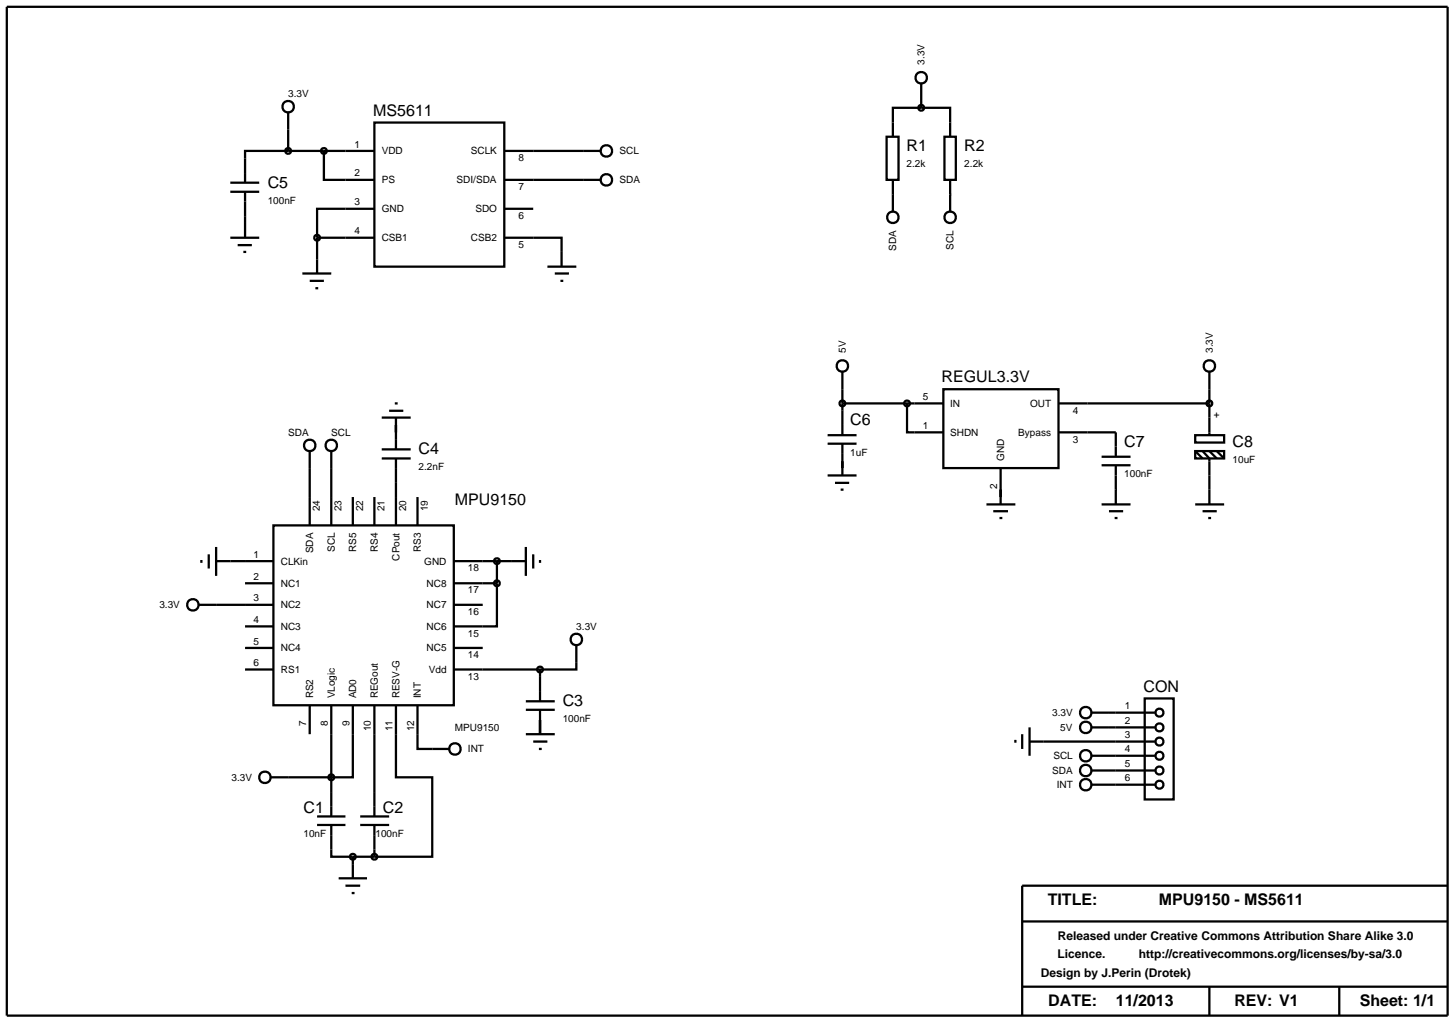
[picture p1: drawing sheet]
<svg xmlns="http://www.w3.org/2000/svg" width="257mm" height="180mm" viewBox="0 0 257 180" stroke-linecap="round" stroke-linejoin="round" font-family="sans-serif">
<g fill="none" stroke="#000" stroke-width=".4">
<path d="M1.2 1.2h254v177.8h-254zM50.8 19.8v6.8M162.4 19h-5v5.1M162.4 19h5.1v5.1M162.4 14.7v4.3M40.6 33.8h5.1M40.6 32.2h5.1M43.2 33.8v8.1M50.8 26.6h-7.6v5.6M50.8 26.6h15.2M57.1 26.6v5.1h8.9M66 21.6h22.9v25.4h-22.9z"/>
<path d="M66 36.8h-10.1v5.1M88.9 26.6h17M88.9 31.7h17M88.9 36.8h5.1M156.3 24.1h2.1v7.6h-2.1zM157.4 31.7v5.6M166.5 24.1h2v7.6h-2zM167.5 31.7v5.6M40.6 41.9h5.1M41.9 43.2h2.5M42.9 44.4h.5M53.3 48.2h5.1"/>
<path d="M54.6 49.5h2.5M55.6 50.8h.5M55.9 41.9v6.3M55.9 41.9h10.1M88.9 41.9h10.1v5.1M96.5 47h5.1M97.8 48.2h2.5M98.8 49.5h.5M54.6 79.5v13.1M58.4 79.5v13.1M67.3 79.2h5.1M67.3 73.6h5.1"/>
<path d="M68.6 72.4h2.5M69.6 71.1h.5M69.8 73.6v5.6M145.9 78.2h5.1M145.9 76.7h5.1M148.5 65.5v11.2M148.5 78.2v5.6M148.5 71.1h17.8M159.9 71.1v5.1h6.4M166.3 68.6h20.3v13.9h-20.3zM186.6 76.2h10.1v4.3M186.6 71.1h26.6"/>
<path d="M210.7 76.7h5.1v1.3h-5.1zM210.7 79.5h5.1v1.3h-5.1zM210.7 79.5l1.3 1.3M212 79.5l1.2 1.3v8.1M213.2 65.5v11.2M213.2 79.5l1.3 1.3M214.5 79.5l1.3 1.3M35.5 98.7v.5M36.8 97.7v2.5M38.1 98.9h10.1M38.1 96.4v5.1M48.2 92.6h31.8v31.7h-31.8z"/>
<path d="M62.2 87.6v5M66 87.6v5M67.3 80.8h5.1M69.8 80.8v11.8M73.6 87.6v5M80 98.9h12.7M87.6 98.9v3.9M92.7 96.4v5.1M94 97.7v2.5M95.2 98.7v.5M145.9 83.8h5.1M147.2 85.1h2.5"/>
<path d="M148.2 86.3h.5M173.9 88.9h5.1M175.1 90.1h2.6M176.2 91.3h.5M176.4 82.5v6.4M194.2 88.9h5.1M194.2 82h5.1M194.2 80.5h5.1M195.5 90.1h2.5M196.5 91.3h.5M196.7 82v6.9M210.7 88.9h5.1"/>
<path d="M212 90.1h2.5M213 91.3h.5M35 106.6h13.2M43.2 118h5M43.2 102.8h5M43.2 110.4h5M43.2 114.2h5M80 118h15.2M80 102.8h7.6M80 106.6h5.1M80 114.2h5.1M87.6 102.8v7.6h-7.6"/>
<path d="M95.2 118v5.6M101.6 113.7v4.3h-6.4M54.6 124.3v5.1M58.4 124.3v19.6M62.2 124.3v12.7h-14.5M66 124.3v19.6M69.8 124.3v12.7h6.4v14h-10.2M73.6 124.3v7.7h5.6M92.7 125.1h5.1M92.7 123.6h5.1M92.7 129.4h5.1M94 130.7h2.5"/>
<path d="M95 132h.5M95.2 125.1v4.3M179 130.4v.5M180.2 129.4v2.6M181.5 130.7h22.1M181.5 128.2v5M192.4 125.6h11.2M192.4 128.2h11.2M192.4 133.2h11.2M192.4 135.8h11.2M192.4 138.3h11.2M201.8 123.1h5.1v17.8h-5.1z"/>
<path d="M55.9 145.4h5M55.9 143.9h5M58.4 145.4v5.6h3.8M59.7 154.8h5M60.9 156.1h2.6M62 157.4h.5M62.2 151v3.8M62.2 151h3.8M63.5 145.4h5.1M63.5 143.9h5.1M66 145.4v5.6M255.2 156.1h-75v22.9"/>
<path d="M180.2 162.4h75M180.2 173.9h75M213.2 173.9v5.1M236.1 173.9v5.1"/>
<circle cx="50.8" cy="18.8" r="1.01"/>
<circle cx="162.4" cy="13.7" r="1.01"/>
<circle cx="162.4" cy="19" r=".51"/>
<circle cx="50.8" cy="26.6" r=".51"/>
<circle cx="57.1" cy="26.6" r=".51"/>
<circle cx="106.9" cy="31.7" r="1.01"/>
<circle cx="106.9" cy="26.6" r="1.01"/>
<circle cx="157.4" cy="38.3" r="1.01"/>
<circle cx="167.5" cy="38.3" r="1.01"/>
<circle cx="55.9" cy="41.9" r=".51"/>
<circle cx="54.6" cy="78.5" r="1.01"/>
<circle cx="58.4" cy="78.5" r="1.01"/>
<circle cx="148.5" cy="64.5" r="1.01"/>
<circle cx="148.5" cy="71.1" r=".51"/>
<circle cx="159.9" cy="71.1" r=".51"/>
<circle cx="213.2" cy="64.5" r="1.01"/>
<circle cx="213.2" cy="71.1" r=".51"/>
<circle cx="87.6" cy="98.9" r=".51"/>
<circle cx="34" cy="106.6" r="1.01"/>
<circle cx="87.6" cy="102.8" r=".51"/>
<circle cx="95.2" cy="118" r=".51"/>
<circle cx="101.6" cy="112.7" r="1.01"/>
<circle cx="46.7" cy="137" r="1.01"/>
<circle cx="58.4" cy="137" r=".51"/>
<circle cx="80.2" cy="132" r="1.01"/>
<circle cx="191.4" cy="128.2" r="1.01"/>
<circle cx="191.4" cy="138.3" r="1.01"/>
<circle cx="191.4" cy="125.6" r="1.01"/>
<circle cx="191.4" cy="135.8" r="1.01"/>
<circle cx="191.4" cy="133.2" r="1.01"/>
<circle cx="204.4" cy="125.6" r=".7"/>
<circle cx="204.4" cy="133.2" r=".7"/>
<circle cx="204.4" cy="138.3" r=".7"/>
<circle cx="204.4" cy="128.2" r=".7"/>
<circle cx="204.4" cy="130.7" r=".7"/>
<circle cx="204.4" cy="135.8" r=".7"/>
<circle cx="62.2" cy="151" r=".51"/>
<circle cx="66" cy="151" r=".51"/>
</g>
<g font-size="2.8">
<text x="65.8" y="20.5">MS5611</text>
<text x="159.8" y="26.7">R1</text>
<text x="170" y="26.7">R2</text>
<text x="47.2" y="33.1">C5</text>
<text x="166" y="67.3">REGUL3.3V</text>
<text x="149.9" y="75">C6</text>
<text x="73.8" y="80">C4</text>
<text x="198.2" y="78.8">C7</text>
<text x="217.3" y="78.8">C8</text>
<text x="80.2" y="89">MPU9150</text>
<text x="99.2" y="124.4">C3</text>
<text x="201.6" y="122">CON</text>
<text x="53.5" y="143.4">C1</text>
<text x="67.5" y="143.4">C2</text>
<text x="184.7" y="159.5">TITLE:</text>
<text x="204.3" y="159.5">MPU9150 - MS5611</text>
<text x="184.8" y="177.3">DATE:</text>
<text x="196.7" y="177.3">11/2013</text>
<text x="217.6" y="177.3">REV: V1</text>
<text x="239.7" y="177.3">Sheet: 1/1</text>
</g>
<g font-size="2.1">
<text x="186.5" y="165.6">Released under Creative Commons Attribution Share Alike 3.0</text>
<text x="183.5" y="172.2">Design by J.Perin (Drotek)</text>
<text x="186.4" y="168.9">Licence.</text>
<text x="200.8" y="168.9">http://creativecommons.org/licenses/by-sa/3.0</text>
</g>
<g font-size="1.8">
<text x="163" y="11.4" transform="rotate(-90 163 11.4)">3.3V</text>
<text x="50.8" y="17.1">3.3V</text>
<text x="62.5" y="26">1</text>
<text x="67.3" y="27.2">VDD</text>
<text x="83" y="27.2">SCLK</text>
<text x="91.4" y="28.4">8</text>
<text x="109.2" y="27.2">SCL</text>
<text x="159.8" y="29.5">2.2k</text>
<text x="170" y="29.5">2.2k</text>
<text x="47.2" y="35.9">100nF</text>
<text x="62.5" y="31.1">2</text>
<text x="67.3" y="32.3">PS</text>
<text x="80.5" y="32.3">SDI/SDA</text>
<text x="91.4" y="33.5">7</text>
<text x="109.2" y="32.3">SDA</text>
<text x="62.5" y="36.2">3</text>
<text x="62.5" y="41.3">4</text>
<text x="67.3" y="37.4">GND</text>
<text x="83.8" y="37.4">SDO</text>
<text x="91.4" y="38.6">6</text>
<text x="67.3" y="42.5">CSB1</text>
<text x="83" y="42.5">CSB2</text>
<text x="91.4" y="43.7">5</text>
<text x="158" y="44.2" transform="rotate(-90 158 44.2)">SDA</text>
<text x="168.1" y="44" transform="rotate(-90 168.1 44)">SCL</text>
<text x="149.1" y="62.2" transform="rotate(-90 149.1 62.2)">5V</text>
<text x="213.8" y="62.2" transform="rotate(-90 213.8 62.2)">3.3V</text>
<text x="162.7" y="70.5">5</text>
<text x="167.5" y="71.7">IN</text>
<text x="181.6" y="71.7">OUT</text>
<text x="50.8" y="76.8">SDA</text>
<text x="58.4" y="76.8">SCL</text>
<text x="162.7" y="75.6">1</text>
<text x="167.5" y="76.8">SHDN</text>
<text x="179.5" y="76.8">Bypass</text>
<text x="189.1" y="72.9">4</text>
<text x="189.1" y="78">3</text>
<text x="215" y="73.6" transform="rotate(-90 215 73.6)">+</text>
<text x="73.8" y="82.9">2.2nF</text>
<text x="149.9" y="80.3">1uF</text>
<text x="177" y="81.3" transform="rotate(-90 177 81.3)">GND</text>
<text x="217.3" y="81.6">10uF</text>
<text x="175.8" y="86.1" transform="rotate(-90 175.8 86.1)">2</text>
<text x="198.2" y="84.1">100nF</text>
<text x="56.4" y="90.1" transform="rotate(-90 56.4 90.1)">24</text>
<text x="60.2" y="90.1" transform="rotate(-90 60.2 90.1)">23</text>
<text x="64" y="90.1" transform="rotate(-90 64 90.1)">22</text>
<text x="67.8" y="90.1" transform="rotate(-90 67.8 90.1)">21</text>
<text x="71.6" y="90.1" transform="rotate(-90 71.6 90.1)">20</text>
<text x="75.4" y="90.1" transform="rotate(-90 75.4 90.1)">19</text>
<text x="44.7" y="98.3">1</text>
<text x="49.5" y="99.5">CLKin</text>
<text x="55.2" y="97.5" transform="rotate(-90 55.2 97.5)">SDA</text>
<text x="59" y="97.3" transform="rotate(-90 59 97.3)">SCL</text>
<text x="62.8" y="97.3" transform="rotate(-90 62.8 97.3)">RS5</text>
<text x="66.6" y="97.3" transform="rotate(-90 66.6 97.3)">RS4</text>
<text x="70.4" y="98.8" transform="rotate(-90 70.4 98.8)">CPout</text>
<text x="74.2" y="97.3" transform="rotate(-90 74.2 97.3)">RS3</text>
<text x="74.8" y="99.5">GND</text>
<text x="82.5" y="100.7">18</text>
<text x="28.1" y="107.2">3.3V</text>
<text x="44.7" y="102.2">2</text>
<text x="44.7" y="106">3</text>
<text x="49.5" y="103.4">NC1</text>
<text x="49.5" y="107.2">NC2</text>
<text x="75.2" y="103.4">NC8</text>
<text x="75.2" y="107.2">NC7</text>
<text x="82.5" y="104.6">17</text>
<text x="44.7" y="109.8">4</text>
<text x="44.7" y="113.6">5</text>
<text x="49.5" y="111">NC3</text>
<text x="75.2" y="111">NC6</text>
<text x="82.5" y="108.4">16</text>
<text x="82.5" y="112.2">15</text>
<text x="101.6" y="111">3.3V</text>
<text x="44.7" y="117.4">6</text>
<text x="49.5" y="114.8">NC4</text>
<text x="49.5" y="118.6">RS1</text>
<text x="75.2" y="114.8">NC5</text>
<text x="75.6" y="118.6">Vdd</text>
<text x="82.5" y="116">14</text>
<text x="82.5" y="119.8">13</text>
<text x="55.2" y="123.1" transform="rotate(-90 55.2 123.1)">RS2</text>
<text x="59" y="123.1" transform="rotate(-90 59 123.1)">VLogic</text>
<text x="62.8" y="123.1" transform="rotate(-90 62.8 123.1)">AD0</text>
<text x="66.6" y="123.1" transform="rotate(-90 66.6 123.1)">REGout</text>
<text x="70.4" y="123.1" transform="rotate(-90 70.4 123.1)">RESV-G</text>
<text x="74.2" y="123.1" transform="rotate(-90 74.2 123.1)">INT</text>
<text x="198.3" y="125">1</text>
<text x="54" y="127.9" transform="rotate(-90 54 127.9)">7</text>
<text x="57.8" y="127.9" transform="rotate(-90 57.8 127.9)">8</text>
<text x="61.6" y="127.9" transform="rotate(-90 61.6 127.9)">9</text>
<text x="65.4" y="128.9" transform="rotate(-90 65.4 128.9)">10</text>
<text x="69.2" y="128.9" transform="rotate(-90 69.2 128.9)">11</text>
<text x="73" y="128.9" transform="rotate(-90 73 128.9)">12</text>
<text x="80.2" y="128.9">MPU9150</text>
<text x="99.2" y="127.2">100nF</text>
<text x="185.5" y="126.2">3.3V</text>
<text x="186.9" y="128.8">5V</text>
<text x="198.3" y="127.6">2</text>
<text x="198.3" y="130.1">3</text>
<text x="40.8" y="137.6">3.3V</text>
<text x="82.5" y="132.6">INT</text>
<text x="185.5" y="136.4">SDA</text>
<text x="185.7" y="133.8">SCL</text>
<text x="198.3" y="132.6">4</text>
<text x="198.3" y="135.2">5</text>
<text x="198.3" y="137.7">6</text>
<text x="186.3" y="138.9">INT</text>
<text x="53.5" y="147.5">10nF</text>
<text x="66.2" y="147.5">100nF</text>
</g>
</svg>
